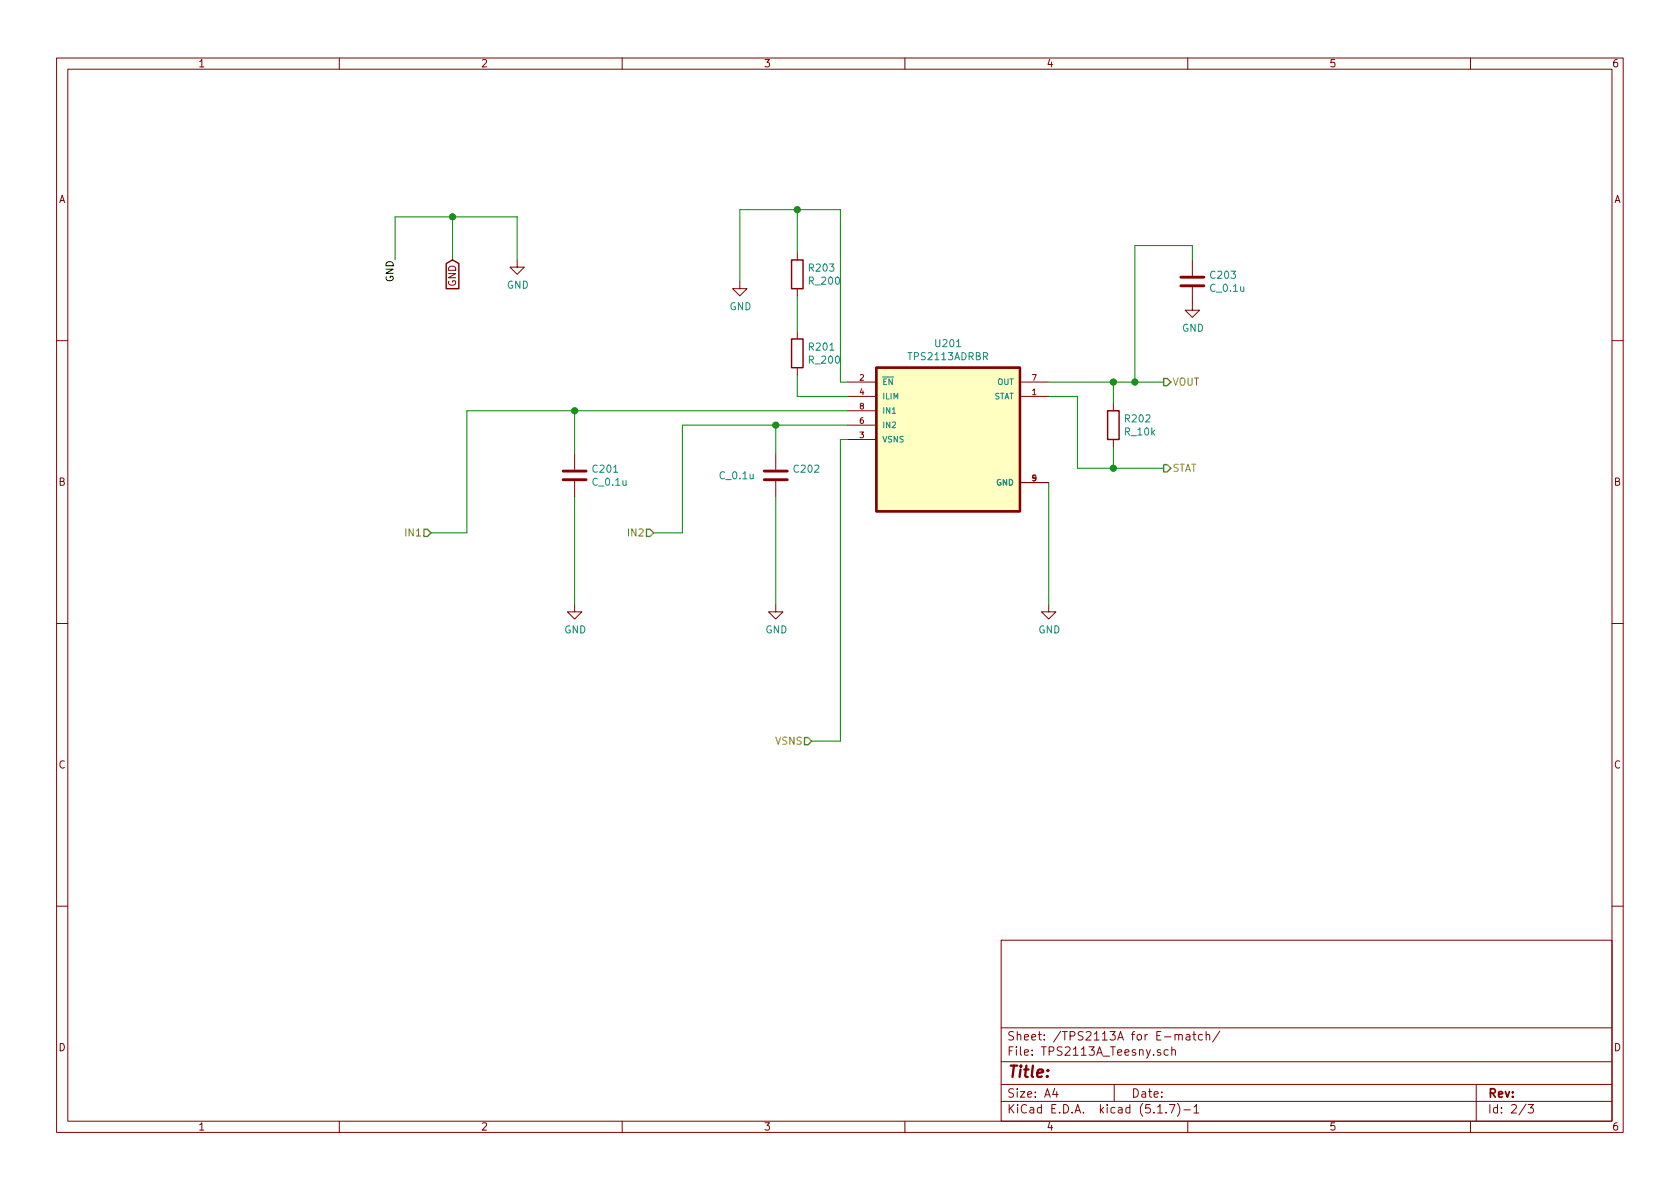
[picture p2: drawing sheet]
<svg xmlns="http://www.w3.org/2000/svg" width="297mm" height="210mm" viewBox="0 0 297 210" stroke-linecap="round" stroke-linejoin="round" font-family="sans-serif">
<g fill="none" stroke="#840000" stroke-width=".18">
<path d="M10 10.3h277v189.9h-277zM12 12.2h273v186.1h-273zM60 10.3v1.9M110 10.3v1.9M160 10.3v1.9M210 10.3v1.9M260 10.3v1.9M91.4 46v1.2h1.3l-1.3 1.3-1.2-1.3h1.2M130.8 49.8v1.2h1.3l-1.3 1.3-1.3-1.3h1.3M141 44.7v1.3M141 51v1.3M141 58.7v1.2"/>
<path d="M210.8 50.8v4.1h1.3l-1.3 1.2-1.3-1.2h1.3M210.8 46v2.8M10 60.2h2M141 65v1.3M149.9 67.6h5M149.9 70.1h5M149.9 72.6h5M149.9 75.2h5M149.9 77.7h5M180.3 67.6h5.1M180.3 70.1h5.1M196.8 71.4v1.2"/>
<path d="M196.8 77.7v1.3M285 60.2h2M101.6 80.3v2.8M101.6 85.1v2.8M137.2 80.3v2.8M137.2 85.1v2.8M180.3 85.3h5.1M10 110.3h2M101.6 106.9v1.3h1.3l-1.3 1.3-1.3-1.3h1.3M137.2 106.9v1.3h1.2l-1.2 1.3-1.3-1.3h1.3M185.4 106.9v1.3h1.3l-1.3 1.3-1.3-1.3h1.3M285 110.3h2"/>
<path d="M10 160.2h2M177 166.3h108v32h-108zM285 160.2h2M60 198.3v1.9M110 198.3v1.9M160 198.3v1.9M177 194.8h108M177 191.8h108M177 187.8h108M177 181.8h108M186.5 192.5l-.4 1h1M186.8 193v1"/>
<path d="M197 191.8v3M204.7 196.8h.8M205.2 185.7l-.4-.1-.2 .2 .1 .2 .5 .2v.3h-.6M206.2 196.7v.1M206.6 185.7l-.5-.1-.3 .3 .1 .6 .2 .1 .5-.1M206.8 195.3h.9l-.6 1.5M207.2 185.7l.2-.1 .3 .1 .1 .9M207.2 185.1v1.5M207.7 183.1l.1-.1a.37 .37 0 0 1 .6 .1v.8M208.2 195.1a1.71 1.71 0 0 1 0 2.3M208.4 183.1l.1-.1a.37 .37 0 0 1 .5 .1v.8M209.3 196.3h1.2"/>
<path d="M209.8 183h.5l.1 .9M210 198.3v1.9M210.4 183.3l-.5 .1-.2 .2 .2 .3 .5-.1M210.9 182.9h.6M211.1 195.8l.4-.5v1.5M211.1 182.4v1.3l.4 .2M211.1 196.8h.9M212.6 183l-.4-.1-.3 .3 .1 .6 .2 .1 .4-.1M213.3 183.1v-.1a.37 .37 0 0 1 .6 .1v.8M213.3 182.4v1.5M215.7 182.3l-1.3 2M260 198.3v1.9"/>
<path d="M261 191.8v6.5M269.8 195.2l-1.2 2M270.2 195.3h.9l-.5 .6 .4 .1v.7l-.2 .1-.6-.1"/>
</g>
<path d="M154.9 65h25.4v25.4h-25.4z" fill="#ffffc2" stroke="#ffffc2" stroke-width=".18"/>
<path d="M154.9 65h25.4v25.4h-25.4z" fill="none" stroke="#840000" stroke-width=".41"/>
<path d="M208.8 50.5h4.1M208.8 49h4.1M99.6 84.8h4M99.6 83.3h4M135.1 84.8h4.1M135.1 83.3h4.1" fill="none" stroke="#840000" stroke-width=".51"/>
<path d="M78.9 46.6l1.1-.6 1.1 .6v4.4h-2.2zM140 59.9h2v5.1h-2zM140 46h2v5h-2zM195.8 72.6h2.1v5.1h-2.1z" fill="none" stroke="#840000" stroke-width=".25"/>
<g fill="none" stroke="#008400" stroke-width=".18">
<path d="M80 38.3v7.7M141 37.1v7.6M69.8 46v-7.7h21.6v7.7M130.8 49.8v-12.7h17.8v30.5h1.3M141 52.3v6.4M210.8 46v-2.6h-10.1v24.2M101.6 72.6v7.7M137.2 75.2v5.1M141 66.3v3.8h8.9M149.9 72.6h-67.4v21.6h-6.3M149.9 75.2h-29.3v19h-5M149.9 77.7h-1.3v53.4h-5.1"/>
<path d="M185.4 67.6h20.3M185.4 70.1h5.1v12.7h15.2M196.8 67.6v3.8M196.8 79v3.8M101.6 87.9v19M137.2 87.9v19M185.4 85.3v21.6"/>
</g>
<path d="M205.7 66.9h.7l.6 .7-.6 .6h-.7zM74.9 93.6h.7l.6 .6-.6 .7h-.7zM114.3 93.6h.6l.7 .6-.7 .7h-.6zM205.7 82.2h.7l.6 .6-.6 .6h-.7zM142.2 130.4h.7l.6 .7-.6 .6h-.7z" fill="none" stroke="#848400" stroke-width=".25"/>
<g fill="#008400" stroke="#008400" stroke-width=".25">
<circle cx="200.7" cy="67.6" r=".51"/>
<circle cx="80" cy="38.3" r=".51"/>
<circle cx="196.9" cy="67.6" r=".51"/>
<circle cx="137.2" cy="75.2" r=".51"/>
<circle cx="101.6" cy="72.6" r=".51"/>
<circle cx="196.9" cy="82.8" r=".51"/>
<circle cx="141" cy="37.1" r=".51"/>
</g>
<text font-size="2.8" fill="#840000" x="178" y="190.5">Title:</text>
<g font-size="2.1" fill="#840000">
<text x="178" y="184">Sheet: /TPS2113A for E-match/</text>
<text x="178" y="186.7">File: TPS2113A_Teesny.sch</text>
<text x="178" y="196.9">KiCad E.D.A. kicad (5.1.7)-1</text>
<text x="178" y="194.1">Size: A4</text>
<text x="200" y="194.1">Date:</text>
<text x="263" y="194.1">Rev:</text>
<text x="263" y="196.9">Id: 2/3</text>
</g>
<g font-size="1.8" fill="#840000">
<text x="35" y="11.9">1</text>
<text x="85" y="11.9">2</text>
<text x="135" y="11.9">3</text>
<text x="185" y="11.9">4</text>
<text x="235" y="11.9">5</text>
<text x="285" y="11.9">6</text>
<text x="10.4" y="35.9">A</text>
<text x="285.4" y="35.9">A</text>
<text x="80.6" y="50.7" transform="rotate(-90 80.6 50.7)">GND</text>
<text x="10.4" y="85.9">B</text>
<text x="285.4" y="85.9">B</text>
<text x="10.4" y="135.9">C</text>
<text x="285.4" y="135.9">C</text>
<text x="10.4" y="185.9">D</text>
<text x="285.4" y="185.9">D</text>
<text x="35" y="199.9">1</text>
<text x="85" y="199.9">2</text>
<text x="135" y="199.9">3</text>
<text x="185" y="199.9">4</text>
<text x="235" y="199.9">5</text>
<text x="285" y="199.9">6</text>
</g>
<text font-size="1.8" x="69.6" y="49.9" transform="rotate(-90 69.6 49.9)">GND</text>
<g font-size="1.8" fill="#008484">
<text x="89.6" y="51">GND</text>
<text x="143.2" y="48">R203</text>
<text x="143.2" y="50.3">R_200</text>
<text x="214.1" y="51.6">C_0.1u</text>
<text x="214.1" y="49.3">C203</text>
<text x="129" y="54.9">GND</text>
<text x="209" y="58.7">GND</text>
<text x="143.2" y="62">R201</text>
<text x="143.2" y="64.3">R_200</text>
<text x="160.8" y="63.7">TPS2113ADRBR</text>
<text x="165.5" y="61.4">U201</text>
<text x="199" y="77">R_10k</text>
<text x="199" y="74.7">R202</text>
<text x="104.9" y="83.6">C201</text>
<text x="140.5" y="83.6">C202</text>
<text x="104.9" y="85.9">C_0.1u</text>
<text x="127.4" y="84.8">C_0.1u</text>
<text x="99.8" y="112">GND</text>
<text x="135.3" y="112">GND</text>
<text x="183.6" y="112">GND</text>
</g>
<g font-size="1.8" fill="#848400">
<text x="207.3" y="68.2">VOUT</text>
<text x="207.3" y="83.4">STAT</text>
<text x="71.9" y="94.9">IN1</text>
<text x="111.3" y="94.9">IN2</text>
<text x="137.2" y="131.7">VSNS</text>
</g>
<g font-size="1.4" fill="#840000">
<text x="152" y="67.3">2</text>
<text x="152" y="69.8">4</text>
<text x="182.5" y="67.3">7</text>
<text x="182.5" y="69.8">1</text>
<text x="152" y="72.4">8</text>
<text x="152" y="74.9">6</text>
<text x="152" y="77.5">3</text>
<text x="182.5" y="85.1">5</text>
</g>
<g font-size="1.4" fill="#008484">
<text x="156" y="68.1">EN</text>
<text x="156" y="70.6">ILIM</text>
<text x="175.6" y="70.6">STAT</text>
<text x="176.3" y="68.1">OUT</text>
<text x="156" y="73.1">IN1</text>
<text x="156" y="75.7">IN2</text>
<text x="156" y="78.2">VSNS</text>
<text x="176.2" y="85.8">GND</text>
</g>
</svg>
